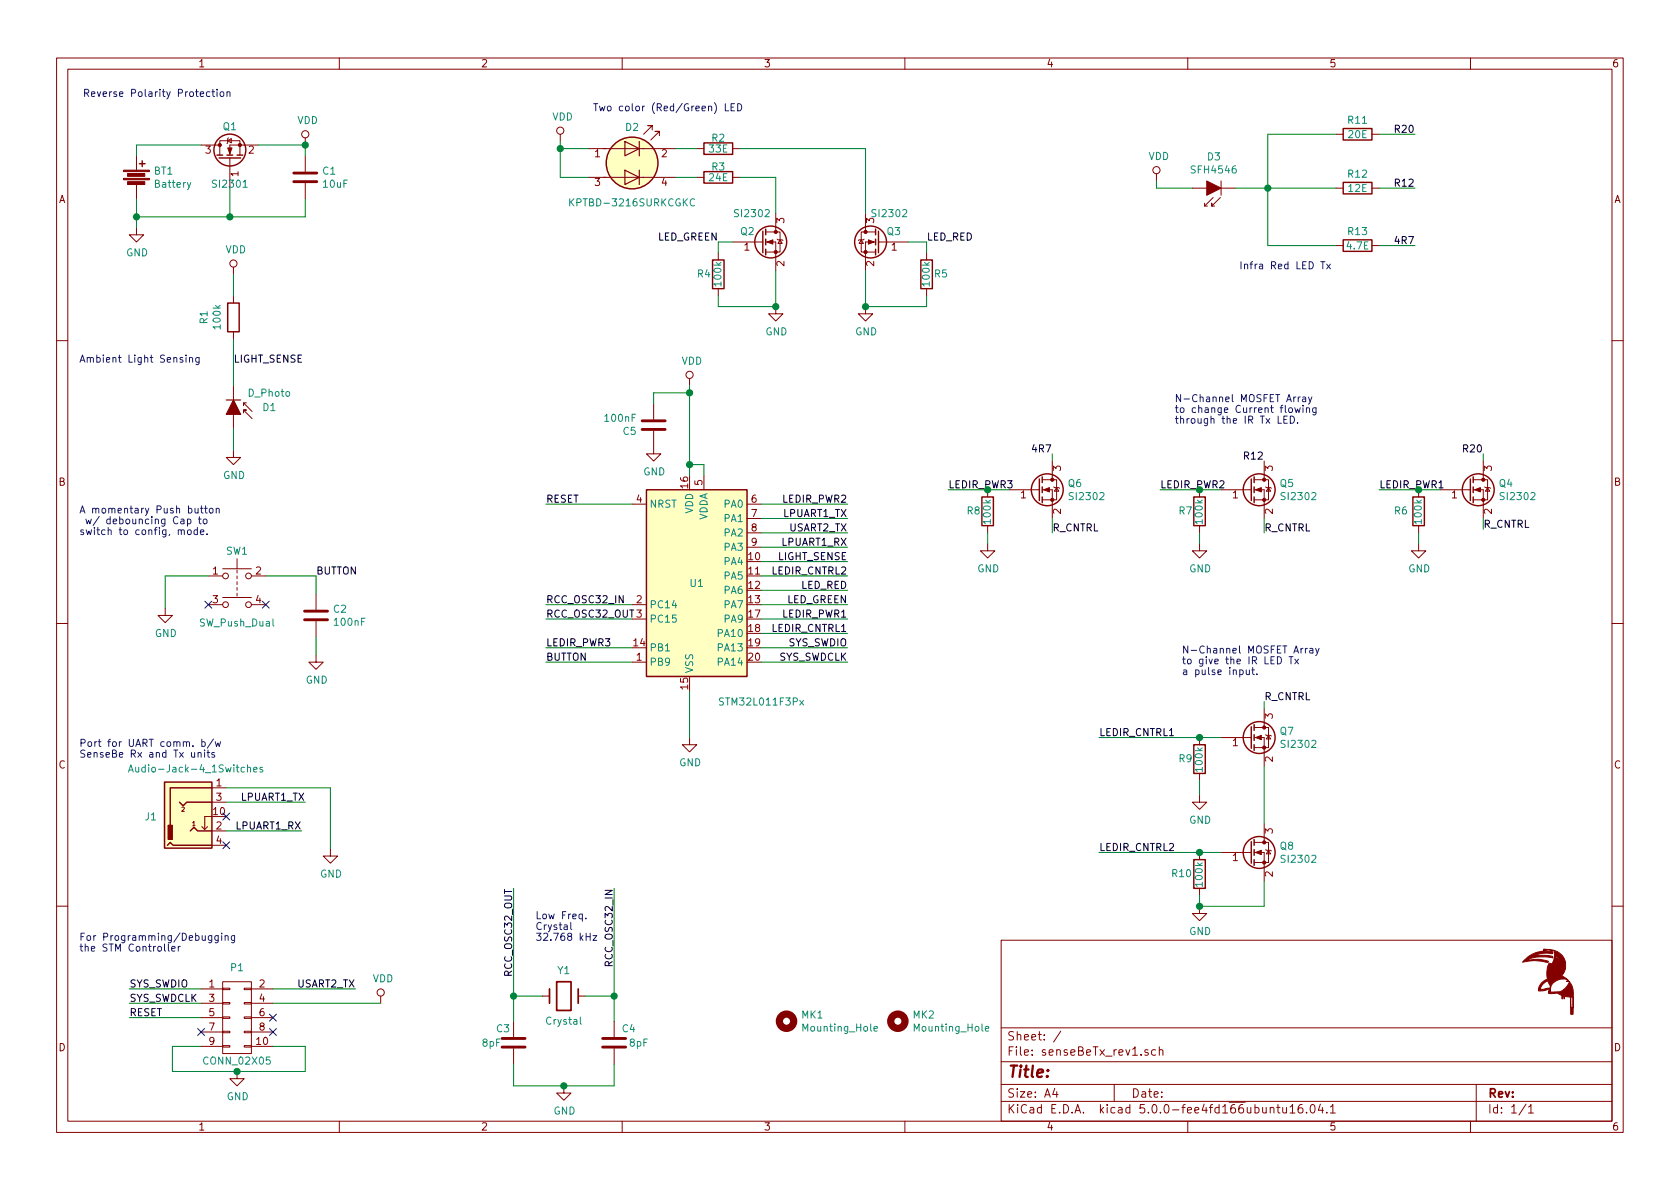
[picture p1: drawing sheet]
EESchema Schematic File Version 4
LIBS:senseBeTx_rev1-cache
EELAYER 26 0
EELAYER END
$Descr A4 11693 8268
encoding utf-8
Sheet 1 1
Title ""
Date ""
Rev ""
Comp ""
Comment1 ""
Comment2 ""
Comment3 ""
Comment4 ""
$EndDescr
$Comp
L senseBeRx_rev1:Battery BT1
U 1 1
P 950 1225
F 0 "BT1" H 1068 1271 50  0000 L CNN
F 1 "Battery" H 1068 1180 50  0000 L CNN
F 2 "senseBeTx_rev1_fp:BT_Symbol" V 950 1265 60  0001 C CNN
F 3 "" V 950 1265 60  0000 C CNN
	1    950  1225
	1    0    0    -1  
$EndComp
$Comp
L senseBeRx_rev1:C C1
U 1 1
P 2125 1225
F 0 "C1" H 2240 1271 50  0000 L CNN
F 1 "10uF" H 2240 1180 50  0000 L CNN
F 2 "senseBeTx_rev1_fp:C_0805" H 2163 1075 30  0001 C CNN
F 3 "" H 2125 1225 60  0000 C CNN
	1    2125 1225
	1    0    0    -1  
$EndComp
$Comp
L senseBeRx_rev1:CONN_02X05 P1
U 1 1
P 1650 7075
F 0 "P1" H 1650 7425 50  0000 C CNN
F 1 "CONN_02X05" H 1650 6775 50  0000 C CNN
F 2 "senseBeTx_rev1_fp:prog_connect" H 1650 5875 60  0001 C CNN
F 3 "" H 1650 5875 60  0000 C CNN
	1    1650 7075
	1    0    0    -1  
$EndComp
$Comp
L senseBeRx_rev1:Crystal Y1
U 1 1
P 3925 6925
F 0 "Y1" H 3925 6750 50  0000 C CNN
F 1 "Crystal" H 3925 7102 50  0000 C CNN
F 2 "senseBeTx_rev1_fp:Crystal_C38-LF_d3.0mm_l8.0mm_Horizontal" H 3925 6925 50  0001 C CNN
F 3 "" H 3925 6925 50  0000 C CNN
	1    3925 6925
	-1   0    0    1   
$EndComp
$Comp
L senseBeRx_rev1:Audio-Jack-4_1Switches J1
U 1 1
P 1375 5675
F 0 "J1" H 1050 5675 50  0000 C CNN
F 1 "Audio-Jack-4_1Switches" H 1365 6009 50  0000 C CNN
F 2 "senseBeTx_rev1_fp:SJ2-35863B1-SMT" H 1625 5775 50  0001 C CNN
F 3 "" H 1625 5775 50  0001 C CNN
	1    1375 5675
	1    0    0    -1  
$EndComp
$Comp
L senseBeRx_rev1:D_Photo D1
U 1 1
P 1625 2875
F 0 "D1" V 1575 3125 50  0000 C CNN
F 1 "D_Photo" V 1475 3125 50  0000 C CNN
F 2 "LED_THT:LED_D5.0mm" H 1575 2875 50  0001 C CNN
F 3 "~" H 1575 2875 50  0001 C CNN
	1    1625 2875
	0    1    1    0   
$EndComp
$Comp
L senseBeRx_rev1:GND #PWR01
U 1 1
P 950 1575
F 0 "#PWR01" H 950 1325 50  0001 C CNN
F 1 "GND" H 955 1402 50  0000 C CNN
F 2 "" H 950 1575 60  0000 C CNN
F 3 "" H 950 1575 60  0000 C CNN
	1    950  1575
	1    0    0    -1  
$EndComp
$Comp
L senseBeRx_rev1:LOGO #G1
U 1 1
P 10775 6825
F 0 "#G1" H 10775 6627 60  0001 C CNN
F 1 "LOGO" H 10775 7023 60  0001 C CNN
F 2 "" H 10775 6825 60  0001 C CNN
F 3 "" H 10775 6825 60  0001 C CNN
	1    10775 6825
	1    0    0    -1  
$EndComp
$Comp
L senseBeRx_rev1:Mounting_Hole MK2
U 1 1
P 6250 7100
F 0 "MK2" H 6350 7146 50  0000 L CNN
F 1 "Mounting_Hole" H 6350 7055 50  0000 L CNN
F 2 "senseBeTx_rev1_fp:MountingHole_3.2mm_M3" H 6250 7100 50  0001 C CNN
F 3 "" H 6250 7100 50  0001 C CNN
	1    6250 7100
	1    0    0    -1  
$EndComp
$Comp
L Device:Q_NMOS_GSD Q4
U 1 1
P 10225 3400
F 0 "Q4" H 10430 3446 50  0000 L CNN
F 1 "SI2302" H 10430 3355 50  0000 L CNN
F 2 "senseBeTx_rev1_fp:SOT-23" H 10425 3500 50  0001 C CNN
F 3 "~" H 10225 3400 50  0001 C CNN
	1    10225 3400
	1    0    0    -1  
$EndComp
$Comp
L Device:Q_NMOS_GSD Q1
U 1 1
P 1600 1100
F 0 "Q1" V 1825 1100 50  0000 C CNN
F 1 "SI2301" V 1425 1100 50  0000 C CNN
F 2 "senseBeTx_rev1_fp:SOT-23" H 1800 1200 50  0001 C CNN
F 3 "~" H 1600 1100 50  0001 C CNN
	1    1600 1100
	0    -1   -1   0   
$EndComp
$Comp
L senseBeRx_rev1:R R2
U 1 1
P 5000 1025
F 0 "R2" V 4925 1025 50  0000 C CNN
F 1 "33E" V 5000 1025 50  0000 C CNN
F 2 "Resistor_SMD:R_0603_1608Metric_Pad1.05x0.95mm_HandSolder" V 4930 1025 30  0001 C CNN
F 3 "" H 5000 1025 30  0000 C CNN
	1    5000 1025
	0    1    1    0   
$EndComp
$Comp
L senseBeRx_rev1:SW_Push_Dual SW1
U 1 1
P 1650 4000
F 0 "SW1" H 1650 4175 50  0000 C CNN
F 1 "SW_Push_Dual" H 1650 3675 50  0000 C CNN
F 2 "Button_Switch_THT:SW_TH_Tactile_Omron_B3F-10xx" H 1650 4200 50  0001 C CNN
F 3 "" H 1650 4200 50  0001 C CNN
	1    1650 4000
	1    0    0    -1  
$EndComp
$Comp
L senseBeRx_rev1:VDD #PWR06
U 1 1
P 2125 1000
F 0 "#PWR06" H 2125 850 50  0001 C CNN
F 1 "VDD" H 2142 1173 50  0000 C CNN
F 2 "" H 2125 1000 60  0000 C CNN
F 3 "" H 2125 1000 60  0000 C CNN
	1    2125 1000
	1    0    0    -1  
$EndComp
$Comp
L LED:SFH4546 D3
U 1 1
P 8400 1300
F 0 "D3" H 8350 1085 50  0000 C CNN
F 1 "SFH4546" H 8350 1176 50  0000 C CNN
F 2 "LED_THT:LED_D5.0mm_IRGrey" H 8400 1475 50  0001 C CNN
F 3 "http://www.osram-os.com/Graphics/XPic1/00101982_0.pdf" H 8350 1300 50  0001 C CNN
	1    8400 1300
	-1   0    0    1   
$EndComp
$Comp
L MCU_ST_STM32L0:STM32L011F3Px U1
U 1 1
P 4900 4000
F 0 "U1" H 4850 3950 50  0000 C CNN
F 1 "STM32L011F3Px" H 5300 3125 50  0000 C CNN
F 2 "Package_SO:TSSOP-20_4.4x6.5mm_P0.65mm" H 4500 3300 50  0001 R CNN
F 3 "http://www.st.com/st-web-ui/static/active/en/resource/technical/document/datasheet/DM00206508.pdf" H 4900 4000 50  0001 C CNN
	1    4900 4000
	1    0    0    -1  
$EndComp
$Comp
L senseBeRx_rev1:R R3
U 1 1
P 5000 1225
F 0 "R3" V 4925 1225 50  0000 C CNN
F 1 "24E" V 5000 1225 50  0000 C CNN
F 2 "Resistor_SMD:R_0603_1608Metric_Pad1.05x0.95mm_HandSolder" V 4930 1225 30  0001 C CNN
F 3 "" H 5000 1225 30  0000 C CNN
	1    5000 1225
	0    1    1    0   
$EndComp
$Comp
L Device:Q_NMOS_GSD Q5
U 1 1
P 8700 3400
F 0 "Q5" H 8905 3446 50  0000 L CNN
F 1 "SI2302" H 8905 3355 50  0000 L CNN
F 2 "senseBeTx_rev1_fp:SOT-23" H 8900 3500 50  0001 C CNN
F 3 "~" H 8700 3400 50  0001 C CNN
	1    8700 3400
	1    0    0    -1  
$EndComp
$Comp
L Device:Q_NMOS_GSD Q6
U 1 1
P 7225 3400
F 0 "Q6" H 7430 3446 50  0000 L CNN
F 1 "SI2302" H 7430 3355 50  0000 L CNN
F 2 "senseBeTx_rev1_fp:SOT-23" H 7425 3500 50  0001 C CNN
F 3 "~" H 7225 3400 50  0001 C CNN
	1    7225 3400
	1    0    0    -1  
$EndComp
$Comp
L Device:Q_NMOS_GSD Q7
U 1 1
P 8700 5125
F 0 "Q7" H 8905 5171 50  0000 L CNN
F 1 "SI2302" H 8905 5080 50  0000 L CNN
F 2 "senseBeTx_rev1_fp:SOT-23" H 8900 5225 50  0001 C CNN
F 3 "~" H 8700 5125 50  0001 C CNN
	1    8700 5125
	1    0    0    -1  
$EndComp
$Comp
L Device:Q_NMOS_GSD Q8
U 1 1
P 8700 5925
F 0 "Q8" H 8905 5971 50  0000 L CNN
F 1 "SI2302" H 8905 5880 50  0000 L CNN
F 2 "senseBeTx_rev1_fp:SOT-23" H 8900 6025 50  0001 C CNN
F 3 "~" H 8700 5925 50  0001 C CNN
	1    8700 5925
	1    0    0    -1  
$EndComp
$Comp
L senseBeRx_rev1:R R1
U 1 1
P 1625 2200
F 0 "R1" V 1418 2200 50  0000 C CNN
F 1 "100k" V 1509 2200 50  0000 C CNN
F 2 "Resistor_SMD:R_0603_1608Metric_Pad1.05x0.95mm_HandSolder" V 1555 2200 30  0001 C CNN
F 3 "" H 1625 2200 30  0000 C CNN
	1    1625 2200
	1    0    0    -1  
$EndComp
$Comp
L senseBeRx_rev1:R R11
U 1 1
P 9450 925
F 0 "R11" V 9350 925 50  0000 C CNN
F 1 "20E" V 9450 925 50  0000 C CNN
F 2 "Resistor_SMD:R_0603_1608Metric_Pad1.05x0.95mm_HandSolder" V 9380 925 30  0001 C CNN
F 3 "" H 9450 925 30  0000 C CNN
	1    9450 925 
	0    1    1    0   
$EndComp
$Comp
L senseBeRx_rev1:R R12
U 1 1
P 9450 1300
F 0 "R12" V 9350 1300 50  0000 C CNN
F 1 "12E" V 9450 1300 50  0000 C CNN
F 2 "Resistor_SMD:R_0603_1608Metric_Pad1.05x0.95mm_HandSolder" V 9380 1300 30  0001 C CNN
F 3 "" H 9450 1300 30  0000 C CNN
	1    9450 1300
	0    1    1    0   
$EndComp
$Comp
L senseBeRx_rev1:R R13
U 1 1
P 9450 1700
F 0 "R13" V 9350 1700 50  0000 C CNN
F 1 "4.7E" V 9450 1700 50  0000 C CNN
F 2 "Resistor_SMD:R_0603_1608Metric_Pad1.05x0.95mm_HandSolder" V 9380 1700 30  0001 C CNN
F 3 "" H 9450 1700 30  0000 C CNN
	1    9450 1700
	0    1    1    0   
$EndComp
$Comp
L senseBeRx_rev1:R R6
U 1 1
P 9875 3550
F 0 "R6" H 10050 3550 50  0000 R CNN
F 1 "100k" V 9875 3650 50  0000 R CNN
F 2 "Resistor_SMD:R_0603_1608Metric_Pad1.05x0.95mm_HandSolder" V 9805 3550 30  0001 C CNN
F 3 "" H 9875 3550 30  0000 C CNN
	1    9875 3550
	-1   0    0    1   
$EndComp
$Comp
L senseBeRx_rev1:R R7
U 1 1
P 8350 3550
F 0 "R7" H 8500 3550 50  0000 R CNN
F 1 "100k" V 8350 3650 50  0000 R CNN
F 2 "Resistor_SMD:R_0603_1608Metric_Pad1.05x0.95mm_HandSolder" V 8280 3550 30  0001 C CNN
F 3 "" H 8350 3550 30  0000 C CNN
	1    8350 3550
	-1   0    0    1   
$EndComp
$Comp
L senseBeRx_rev1:R R8
U 1 1
P 6875 3550
F 0 "R8" H 7025 3550 50  0000 R CNN
F 1 "100k" V 6875 3650 50  0000 R CNN
F 2 "Resistor_SMD:R_0603_1608Metric_Pad1.05x0.95mm_HandSolder" V 6805 3550 30  0001 C CNN
F 3 "" H 6875 3550 30  0000 C CNN
	1    6875 3550
	-1   0    0    1   
$EndComp
$Comp
L senseBeRx_rev1:R R9
U 1 1
P 8350 5275
F 0 "R9" H 8500 5275 50  0000 R CNN
F 1 "100k" V 8350 5375 50  0000 R CNN
F 2 "Resistor_SMD:R_0603_1608Metric_Pad1.05x0.95mm_HandSolder" V 8280 5275 30  0001 C CNN
F 3 "" H 8350 5275 30  0000 C CNN
	1    8350 5275
	-1   0    0    1   
$EndComp
$Comp
L senseBeRx_rev1:R R10
U 1 1
P 8350 6075
F 0 "R10" H 8550 6075 50  0000 R CNN
F 1 "100k" V 8350 6175 50  0000 R CNN
F 2 "Resistor_SMD:R_0603_1608Metric_Pad1.05x0.95mm_HandSolder" V 8280 6075 30  0001 C CNN
F 3 "" H 8350 6075 30  0000 C CNN
	1    8350 6075
	-1   0    0    1   
$EndComp
Wire Wire Line
	950  1075 950  1000
Wire Wire Line
	950  1000 1400 1000
Wire Wire Line
	1800 1000 2125 1000
Wire Wire Line
	2125 1075 2125 1000
Connection ~ 2125 1000
Wire Wire Line
	950  1375 950  1500
Wire Wire Line
	2125 1375 2125 1500
Wire Wire Line
	2125 1500 1600 1500
Connection ~ 950  1500
Wire Wire Line
	950  1500 950  1575
Wire Wire Line
	1600 1300 1600 1500
Connection ~ 1600 1500
Wire Wire Line
	1600 1500 950  1500
$Comp
L senseBeRx_rev1:VDD #PWR015
U 1 1
P 8050 1250
F 0 "#PWR015" H 8050 1100 50  0001 C CNN
F 1 "VDD" H 8067 1423 50  0000 C CNN
F 2 "" H 8050 1250 60  0000 C CNN
F 3 "" H 8050 1250 60  0000 C CNN
	1    8050 1250
	1    0    0    -1  
$EndComp
Wire Wire Line
	8050 1250 8050 1300
Wire Wire Line
	8050 1300 8300 1300
Wire Wire Line
	8600 1300 8825 1300
Wire Wire Line
	7325 3150 7325 3200
$Comp
L senseBeRx_rev1:GND #PWR013
U 1 1
P 5400 2125
F 0 "#PWR013" H 5400 1875 50  0001 C CNN
F 1 "GND" H 5405 1952 50  0000 C CNN
F 2 "" H 5400 2125 60  0000 C CNN
F 3 "" H 5400 2125 60  0000 C CNN
	1    5400 2125
	1    0    0    -1  
$EndComp
$Comp
L senseBeRx_rev1:GND #PWR016
U 1 1
P 9875 3775
F 0 "#PWR016" H 9875 3525 50  0001 C CNN
F 1 "GND" H 9880 3602 50  0000 C CNN
F 2 "" H 9875 3775 60  0000 C CNN
F 3 "" H 9875 3775 60  0000 C CNN
	1    9875 3775
	1    0    0    -1  
$EndComp
$Comp
L senseBeRx_rev1:GND #PWR017
U 1 1
P 8350 3775
F 0 "#PWR017" H 8350 3525 50  0001 C CNN
F 1 "GND" H 8355 3602 50  0000 C CNN
F 2 "" H 8350 3775 60  0000 C CNN
F 3 "" H 8350 3775 60  0000 C CNN
	1    8350 3775
	1    0    0    -1  
$EndComp
$Comp
L senseBeRx_rev1:GND #PWR018
U 1 1
P 6875 3775
F 0 "#PWR018" H 6875 3525 50  0001 C CNN
F 1 "GND" H 6880 3602 50  0000 C CNN
F 2 "" H 6875 3775 60  0000 C CNN
F 3 "" H 6875 3775 60  0000 C CNN
	1    6875 3775
	1    0    0    -1  
$EndComp
$Comp
L senseBeRx_rev1:GND #PWR019
U 1 1
P 8350 5525
F 0 "#PWR019" H 8350 5275 50  0001 C CNN
F 1 "GND" H 8355 5352 50  0000 C CNN
F 2 "" H 8350 5525 60  0000 C CNN
F 3 "" H 8350 5525 60  0000 C CNN
	1    8350 5525
	1    0    0    -1  
$EndComp
$Comp
L senseBeRx_rev1:GND #PWR020
U 1 1
P 8350 6300
F 0 "#PWR020" H 8350 6050 50  0001 C CNN
F 1 "GND" H 8355 6127 50  0000 C CNN
F 2 "" H 8350 6300 60  0000 C CNN
F 3 "" H 8350 6300 60  0000 C CNN
	1    8350 6300
	1    0    0    -1  
$EndComp
Wire Wire Line
	9875 3400 10025 3400
Wire Wire Line
	9875 3700 9875 3775
Wire Wire Line
	8350 3400 8500 3400
Wire Wire Line
	8350 3700 8350 3775
Wire Wire Line
	6875 3400 7025 3400
Wire Wire Line
	6875 3700 6875 3775
Wire Wire Line
	8350 6225 8350 6300
Wire Wire Line
	8350 5925 8500 5925
Wire Wire Line
	8350 5425 8350 5525
Wire Wire Line
	8350 5125 8500 5125
Wire Wire Line
	8800 5325 8800 5725
Wire Wire Line
	8800 6125 8800 6300
Wire Wire Line
	8800 6300 8350 6300
Connection ~ 8350 6300
$Comp
L Device:Q_NMOS_GSD Q2
U 1 1
P 5300 1675
F 0 "Q2" H 5150 1750 50  0000 L CNN
F 1 "SI2302" H 5100 1875 50  0000 L CNN
F 2 "senseBeTx_rev1_fp:SOT-23" H 5500 1775 50  0001 C CNN
F 3 "~" H 5300 1675 50  0001 C CNN
	1    5300 1675
	1    0    0    -1  
$EndComp
$Comp
L Device:Q_NMOS_GSD Q3
U 1 1
P 6125 1675
F 0 "Q3" H 5975 1750 50  0000 L CNN
F 1 "SI2302" H 5925 1875 50  0000 L CNN
F 2 "senseBeTx_rev1_fp:SOT-23" H 6325 1775 50  0001 C CNN
F 3 "~" H 6125 1675 50  0001 C CNN
	1    6125 1675
	-1   0    0    -1  
$EndComp
$Comp
L senseBeRx_rev1:GND #PWR014
U 1 1
P 6025 2125
F 0 "#PWR014" H 6025 1875 50  0001 C CNN
F 1 "GND" H 6030 1952 50  0000 C CNN
F 2 "" H 6025 2125 60  0000 C CNN
F 3 "" H 6025 2125 60  0000 C CNN
	1    6025 2125
	1    0    0    -1  
$EndComp
$Comp
L senseBeRx_rev1:VDD #PWR011
U 1 1
P 3900 975
F 0 "#PWR011" H 3900 825 50  0001 C CNN
F 1 "VDD" H 3917 1148 50  0000 C CNN
F 2 "" H 3900 975 60  0000 C CNN
F 3 "" H 3900 975 60  0000 C CNN
	1    3900 975 
	1    0    0    -1  
$EndComp
Wire Wire Line
	3900 975  3900 1025
Wire Wire Line
	3900 1225 4100 1225
Wire Wire Line
	4100 1025 3900 1025
Connection ~ 3900 1025
Wire Wire Line
	3900 1025 3900 1225
$Comp
L senseBeRx_rev1:R R4
U 1 1
P 5000 1900
F 0 "R4" H 5100 1900 50  0000 C CNN
F 1 "100k" V 5000 1900 50  0000 C CNN
F 2 "Resistor_SMD:R_0603_1608Metric_Pad1.05x0.95mm_HandSolder" V 4930 1900 30  0001 C CNN
F 3 "" H 5000 1900 30  0000 C CNN
	1    5000 1900
	-1   0    0    1   
$EndComp
$Comp
L senseBeRx_rev1:R R5
U 1 1
P 6450 1900
F 0 "R5" H 6350 1900 50  0000 C CNN
F 1 "100k" V 6450 1900 50  0000 C CNN
F 2 "Resistor_SMD:R_0603_1608Metric_Pad1.05x0.95mm_HandSolder" V 6380 1900 30  0001 C CNN
F 3 "" H 6450 1900 30  0000 C CNN
	1    6450 1900
	-1   0    0    1   
$EndComp
Wire Wire Line
	4700 1025 4850 1025
Wire Wire Line
	4700 1225 4850 1225
$Comp
L senseBeRx_rev1:LED_Dual_ACAC D2
U 1 1
P 4400 1125
F 0 "D2" H 4400 1375 50  0000 C CNN
F 1 "KPTBD-3216SURKCGKC" H 4400 850 50  0000 C CNN
F 2 "senseBeTx_rev1_fp:LED_KPTBD-3216SURKCGKC" H 4430 1125 50  0001 C CNN
F 3 "~" H 4430 1125 50  0001 C CNN
	1    4400 1125
	1    0    0    -1  
$EndComp
Wire Wire Line
	5400 2125 5000 2125
Wire Wire Line
	5000 2125 5000 2050
Wire Wire Line
	5400 1875 5400 2125
Connection ~ 5400 2125
Wire Wire Line
	6025 1875 6025 2125
Wire Wire Line
	6450 2050 6450 2125
Wire Wire Line
	6450 2125 6025 2125
Connection ~ 6025 2125
Wire Wire Line
	5000 1750 5000 1675
Wire Wire Line
	5000 1675 5100 1675
Wire Wire Line
	6325 1675 6450 1675
Wire Wire Line
	6450 1675 6450 1750
Wire Wire Line
	5400 1475 5400 1225
Wire Wire Line
	5400 1225 5150 1225
Wire Wire Line
	5150 1025 6025 1025
Wire Wire Line
	6025 1025 6025 1475
NoConn ~ 1450 4200
NoConn ~ 1850 4200
NoConn ~ 1575 5675
$Comp
L senseBeRx_rev1:Mounting_Hole MK1
U 1 1
P 5475 7100
F 0 "MK1" H 5575 7146 50  0000 L CNN
F 1 "Mounting_Hole" H 5575 7055 50  0000 L CNN
F 2 "senseBeTx_rev1_fp:MountingHole_3.2mm_M3" H 5475 7100 50  0001 C CNN
F 3 "" H 5475 7100 50  0001 C CNN
	1    5475 7100
	1    0    0    -1  
$EndComp
$Comp
L senseBeRx_rev1:C C3
U 1 1
P 3575 7250
F 0 "C3" H 3450 7350 50  0000 L CNN
F 1 "8pF" H 3350 7250 50  0000 L CNN
F 2 "Capacitor_SMD:C_0603_1608Metric_Pad1.05x0.95mm_HandSolder" H 3613 7100 30  0001 C CNN
F 3 "" H 3575 7250 60  0000 C CNN
	1    3575 7250
	1    0    0    -1  
$EndComp
$Comp
L senseBeRx_rev1:C C4
U 1 1
P 4275 7250
F 0 "C4" H 4325 7350 50  0000 L CNN
F 1 "8pF" H 4375 7250 50  0000 L CNN
F 2 "Capacitor_SMD:C_0603_1608Metric_Pad1.05x0.95mm_HandSolder" H 4313 7100 30  0001 C CNN
F 3 "" H 4275 7250 60  0000 C CNN
	1    4275 7250
	1    0    0    -1  
$EndComp
$Comp
L senseBeRx_rev1:GND #PWR010
U 1 1
P 3925 7550
F 0 "#PWR010" H 3925 7300 50  0001 C CNN
F 1 "GND" H 3930 7377 50  0000 C CNN
F 2 "" H 3925 7550 60  0000 C CNN
F 3 "" H 3925 7550 60  0000 C CNN
	1    3925 7550
	1    0    0    -1  
$EndComp
Text Label 3800 4200 0    50   ~ 0
RCC_OSC32_IN
Text Label 3800 4300 0    50   ~ 0
RCC_OSC32_OUT
Text Label 4275 6175 3    50   ~ 0
RCC_OSC32_IN
Text Label 3575 6175 3    50   ~ 0
RCC_OSC32_OUT
Wire Wire Line
	3575 7400 3575 7550
Wire Wire Line
	3575 7550 3925 7550
Wire Wire Line
	4275 7400 4275 7550
Wire Wire Line
	4275 7550 3925 7550
Connection ~ 3925 7550
Text Label 5900 3800 2    50   ~ 0
LPUART1_RX
Text Label 5900 3600 2    50   ~ 0
LPUART1_TX
Text Label 2475 6875 2    50   ~ 0
USART2_TX
Text Label 5900 3900 2    50   ~ 0
LIGHT_SENSE
Text Label 5900 4000 2    50   ~ 0
LEDIR_CNTRL2
Text Label 5900 4400 2    50   ~ 0
LEDIR_CNTRL1
Text Label 5900 4500 2    50   ~ 0
SYS_SWDIO
Text Label 5900 4600 2    50   ~ 0
SYS_SWDCLK
Wire Wire Line
	5300 3500 5900 3500
Wire Wire Line
	5300 3600 5900 3600
Wire Wire Line
	1900 6875 2475 6875
Wire Wire Line
	900  6875 1400 6875
Wire Wire Line
	5300 3900 5900 3900
Wire Wire Line
	5900 4500 5300 4500
Wire Wire Line
	5300 4600 5900 4600
Wire Wire Line
	5300 4300 5900 4300
Text Label 3800 4600 0    50   ~ 0
BUTTON
Text Label 1625 2525 0    50   ~ 0
LIGHT_SENSE
Text Label 2200 4000 0    50   ~ 0
BUTTON
Text Label 2100 5775 2    50   ~ 0
LPUART1_RX
Text Label 2125 5575 2    50   ~ 0
LPUART1_TX
Text Label 5900 3700 2    50   ~ 0
USART2_TX
Wire Wire Line
	2125 5575 1575 5575
Wire Wire Line
	5300 3700 5900 3700
Wire Wire Line
	5900 3800 5300 3800
Wire Wire Line
	3800 4200 4400 4200
Wire Wire Line
	3800 4300 4400 4300
Wire Wire Line
	3800 4600 4400 4600
Text Label 3800 4500 0    50   ~ 0
LEDIR_PWR3
Text Label 5900 3500 2    50   ~ 0
LEDIR_PWR2
Text Label 5900 4300 2    50   ~ 0
LEDIR_PWR1
Wire Wire Line
	5300 4400 5900 4400
Wire Wire Line
	5300 4000 5900 4000
Text Label 5900 4100 2    50   ~ 0
LED_RED
Text Label 5900 4200 2    50   ~ 0
LED_GREEN
Wire Wire Line
	5300 4200 5900 4200
Wire Wire Line
	5900 4100 5300 4100
Wire Wire Line
	3800 4500 4400 4500
Text Label 900  6875 0    50   ~ 0
SYS_SWDIO
Text Label 900  6975 0    50   ~ 0
SYS_SWDCLK
$Comp
L senseBeRx_rev1:GND #PWR05
U 1 1
P 1650 7450
F 0 "#PWR05" H 1650 7200 50  0001 C CNN
F 1 "GND" H 1655 7277 50  0000 C CNN
F 2 "" H 1650 7450 60  0000 C CNN
F 3 "" H 1650 7450 60  0000 C CNN
	1    1650 7450
	1    0    0    -1  
$EndComp
Wire Wire Line
	900  6975 1400 6975
Wire Wire Line
	1400 7275 1200 7275
Wire Wire Line
	1200 7275 1200 7450
Wire Wire Line
	1200 7450 1650 7450
Wire Wire Line
	2125 7450 2125 7275
Wire Wire Line
	2125 7275 1900 7275
Wire Wire Line
	2125 7450 1650 7450
$Comp
L senseBeRx_rev1:C C2
U 1 1
P 2200 4275
F 0 "C2" H 2315 4321 50  0000 L CNN
F 1 "100nF" H 2315 4230 50  0000 L CNN
F 2 "Capacitor_SMD:C_0603_1608Metric_Pad1.05x0.95mm_HandSolder" H 2238 4125 30  0001 C CNN
F 3 "" H 2200 4275 60  0000 C CNN
	1    2200 4275
	1    0    0    -1  
$EndComp
$Comp
L senseBeRx_rev1:GND #PWR07
U 1 1
P 2200 4550
F 0 "#PWR07" H 2200 4300 50  0001 C CNN
F 1 "GND" H 2205 4377 50  0000 C CNN
F 2 "" H 2200 4550 60  0000 C CNN
F 3 "" H 2200 4550 60  0000 C CNN
	1    2200 4550
	1    0    0    -1  
$EndComp
Wire Wire Line
	2200 4425 2200 4550
Wire Wire Line
	1850 4000 2200 4000
Wire Wire Line
	2200 4000 2200 4125
$Comp
L senseBeRx_rev1:GND #PWR02
U 1 1
P 1150 4225
F 0 "#PWR02" H 1150 3975 50  0001 C CNN
F 1 "GND" H 1155 4052 50  0000 C CNN
F 2 "" H 1150 4225 60  0000 C CNN
F 3 "" H 1150 4225 60  0000 C CNN
	1    1150 4225
	1    0    0    -1  
$EndComp
Wire Wire Line
	1150 4225 1150 4000
Wire Wire Line
	1150 4000 1450 4000
$Comp
L senseBeRx_rev1:GND #PWR04
U 1 1
P 1625 3125
F 0 "#PWR04" H 1625 2875 50  0001 C CNN
F 1 "GND" H 1630 2952 50  0000 C CNN
F 2 "" H 1625 3125 60  0000 C CNN
F 3 "" H 1625 3125 60  0000 C CNN
	1    1625 3125
	1    0    0    -1  
$EndComp
$Comp
L senseBeRx_rev1:VDD #PWR03
U 1 1
P 1625 1900
F 0 "#PWR03" H 1625 1750 50  0001 C CNN
F 1 "VDD" H 1642 2073 50  0000 C CNN
F 2 "" H 1625 1900 60  0000 C CNN
F 3 "" H 1625 1900 60  0000 C CNN
	1    1625 1900
	1    0    0    -1  
$EndComp
Wire Wire Line
	1625 1900 1625 2050
Wire Wire Line
	1625 2350 1625 2675
Wire Wire Line
	1625 2975 1625 3125
Wire Wire Line
	2100 5775 1575 5775
$Comp
L senseBeRx_rev1:GND #PWR08
U 1 1
P 2300 5900
F 0 "#PWR08" H 2300 5650 50  0001 C CNN
F 1 "GND" H 2305 5727 50  0000 C CNN
F 2 "" H 2300 5900 60  0000 C CNN
F 3 "" H 2300 5900 60  0000 C CNN
	1    2300 5900
	1    0    0    -1  
$EndComp
Wire Wire Line
	2300 5900 2300 5475
Wire Wire Line
	1575 5475 2300 5475
NoConn ~ 1575 5875
Text Label 7650 5125 0    50   ~ 0
LEDIR_CNTRL1
Text Label 8075 3400 0    50   ~ 0
LEDIR_PWR2
Text Label 7650 5925 0    50   ~ 0
LEDIR_CNTRL2
Text Label 9600 3400 0    50   ~ 0
LEDIR_PWR1
Text Label 6600 3400 0    50   ~ 0
LEDIR_PWR3
$Comp
L senseBeRx_rev1:VDD #PWR012
U 1 1
P 4800 2675
F 0 "#PWR012" H 4800 2525 50  0001 C CNN
F 1 "VDD" H 4817 2848 50  0000 C CNN
F 2 "" H 4800 2675 60  0000 C CNN
F 3 "" H 4800 2675 60  0000 C CNN
	1    4800 2675
	1    0    0    -1  
$EndComp
$Comp
L senseBeRx_rev1:VDD #PWR09
U 1 1
P 2650 6975
F 0 "#PWR09" H 2650 6825 50  0001 C CNN
F 1 "VDD" H 2667 7148 50  0000 C CNN
F 2 "" H 2650 6975 60  0000 C CNN
F 3 "" H 2650 6975 60  0000 C CNN
	1    2650 6975
	1    0    0    -1  
$EndComp
Connection ~ 8350 5925
Connection ~ 8350 5125
Connection ~ 6875 3400
Connection ~ 8350 3400
Connection ~ 9875 3400
Text Label 3800 3500 0    50   ~ 0
RESET
Wire Wire Line
	3800 3500 4400 3500
Text Label 900  7075 0    50   ~ 0
RESET
Wire Wire Line
	900  7075 1400 7075
NoConn ~ 1400 7175
NoConn ~ 1900 7175
NoConn ~ 1900 7075
Wire Wire Line
	2650 6975 1900 6975
Wire Wire Line
	4800 2675 4800 2725
Wire Wire Line
	4900 3300 4900 3225
Wire Wire Line
	4900 3225 4800 3225
Connection ~ 4800 3225
Wire Wire Line
	4800 3225 4800 3300
$Comp
L senseBeRx_rev1:GND #PWR0101
U 1 1
P 4800 5125
F 0 "#PWR0101" H 4800 4875 50  0001 C CNN
F 1 "GND" H 4805 4952 50  0000 C CNN
F 2 "" H 4800 5125 60  0000 C CNN
F 3 "" H 4800 5125 60  0000 C CNN
	1    4800 5125
	1    0    0    -1  
$EndComp
Wire Wire Line
	4800 5125 4800 4800
Text Label 5000 1675 2    50   ~ 0
LED_GREEN
Text Label 6450 1675 0    50   ~ 0
LED_RED
Wire Wire Line
	9300 1700 8825 1700
Wire Wire Line
	8825 1700 8825 1300
Connection ~ 8825 1300
Wire Wire Line
	8825 1300 9300 1300
Wire Wire Line
	9300 925  8825 925 
Wire Wire Line
	8825 925  8825 1300
Text Label 9850 925  2    50   ~ 0
R20
Text Label 9850 1300 2    50   ~ 0
R12
Text Label 9850 1700 2    50   ~ 0
4R7
Wire Wire Line
	9850 1700 9600 1700
Wire Wire Line
	9850 1300 9600 1300
Wire Wire Line
	9850 925  9600 925 
Text Label 10325 3150 2    50   ~ 0
R20
Text Label 8800 3200 2    50   ~ 0
R12
Text Label 7325 3150 2    50   ~ 0
4R7
Wire Wire Line
	10325 3150 10325 3200
$Comp
L senseBeRx_rev1:C C5
U 1 1
P 4550 2950
F 0 "C5" H 4665 2996 50  0000 L CNN
F 1 "100nF" H 4665 2905 50  0000 L CNN
F 2 "Capacitor_SMD:C_0603_1608Metric_Pad1.05x0.95mm_HandSolder" H 4588 2800 30  0001 C CNN
F 3 "" H 4550 2950 60  0000 C CNN
	1    4550 2950
	-1   0    0    1   
$EndComp
$Comp
L senseBeRx_rev1:GND #PWR021
U 1 1
P 4550 3100
F 0 "#PWR021" H 4550 2850 50  0001 C CNN
F 1 "GND" H 4555 2927 50  0000 C CNN
F 2 "" H 4550 3100 60  0000 C CNN
F 3 "" H 4550 3100 60  0000 C CNN
	1    4550 3100
	1    0    0    -1  
$EndComp
Wire Wire Line
	4550 2800 4550 2725
Wire Wire Line
	4550 2725 4800 2725
Connection ~ 4800 2725
Wire Wire Line
	4800 2725 4800 3225
Text Notes 575  675  0    50   ~ 0
Reverse Polarity Protection
Text Notes 550  3725 0    50   ~ 0
A momentary Push button\n w/ debouncing Cap to \nswitch to config, mode.
Wire Wire Line
	7650 5925 8350 5925
Wire Wire Line
	7650 5125 8350 5125
Wire Wire Line
	9600 3400 9875 3400
Wire Wire Line
	8075 3400 8350 3400
Wire Wire Line
	6600 3400 6875 3400
Text Notes 550  2525 0    50   ~ 0
Ambient Light Sensing
Text Notes 550  5275 0    50   ~ 0
Port for UART comm. b/w \nSenseBe Rx and Tx units
Text Notes 550  6625 0    50   ~ 0
For Programming/Debugging \nthe STM Controller
Text Notes 3725 6550 0    50   ~ 0
Low Freq. \nCrystal\n32.768 kHz
Wire Wire Line
	3575 6175 3575 6925
Wire Wire Line
	4275 6175 4275 6925
Wire Wire Line
	3775 6925 3575 6925
Connection ~ 3575 6925
Wire Wire Line
	3575 6925 3575 7100
Wire Wire Line
	4075 6925 4275 6925
Connection ~ 4275 6925
Wire Wire Line
	4275 6925 4275 7100
Text Notes 4125 775  0    50   ~ 0
Two color (Red/Green) LED
Text Notes 8175 2950 0    50   ~ 0
N-Channel MOSFET Array \nto change Current flowing \nthrough the IR Tx LED.
Text Notes 8225 4700 0    50   ~ 0
N-Channel MOSFET Array \nto give the IR LED Tx\na pulse input.
Wire Wire Line
	8800 4925 8800 4875
Wire Wire Line
	10325 3675 10325 3600
Text Label 10325 3675 0    50   ~ 0
R_CNTRL
Text Label 8800 3700 0    50   ~ 0
R_CNTRL
Text Label 7325 3700 0    50   ~ 0
R_CNTRL
Wire Wire Line
	7325 3700 7325 3600
Wire Wire Line
	8800 3700 8800 3600
Text Label 8800 4875 0    50   ~ 0
R_CNTRL
Text Notes 8625 1875 0    50   ~ 0
Infra Red LED Tx
Connection ~ 1650 7450
$EndSCHEMATC
